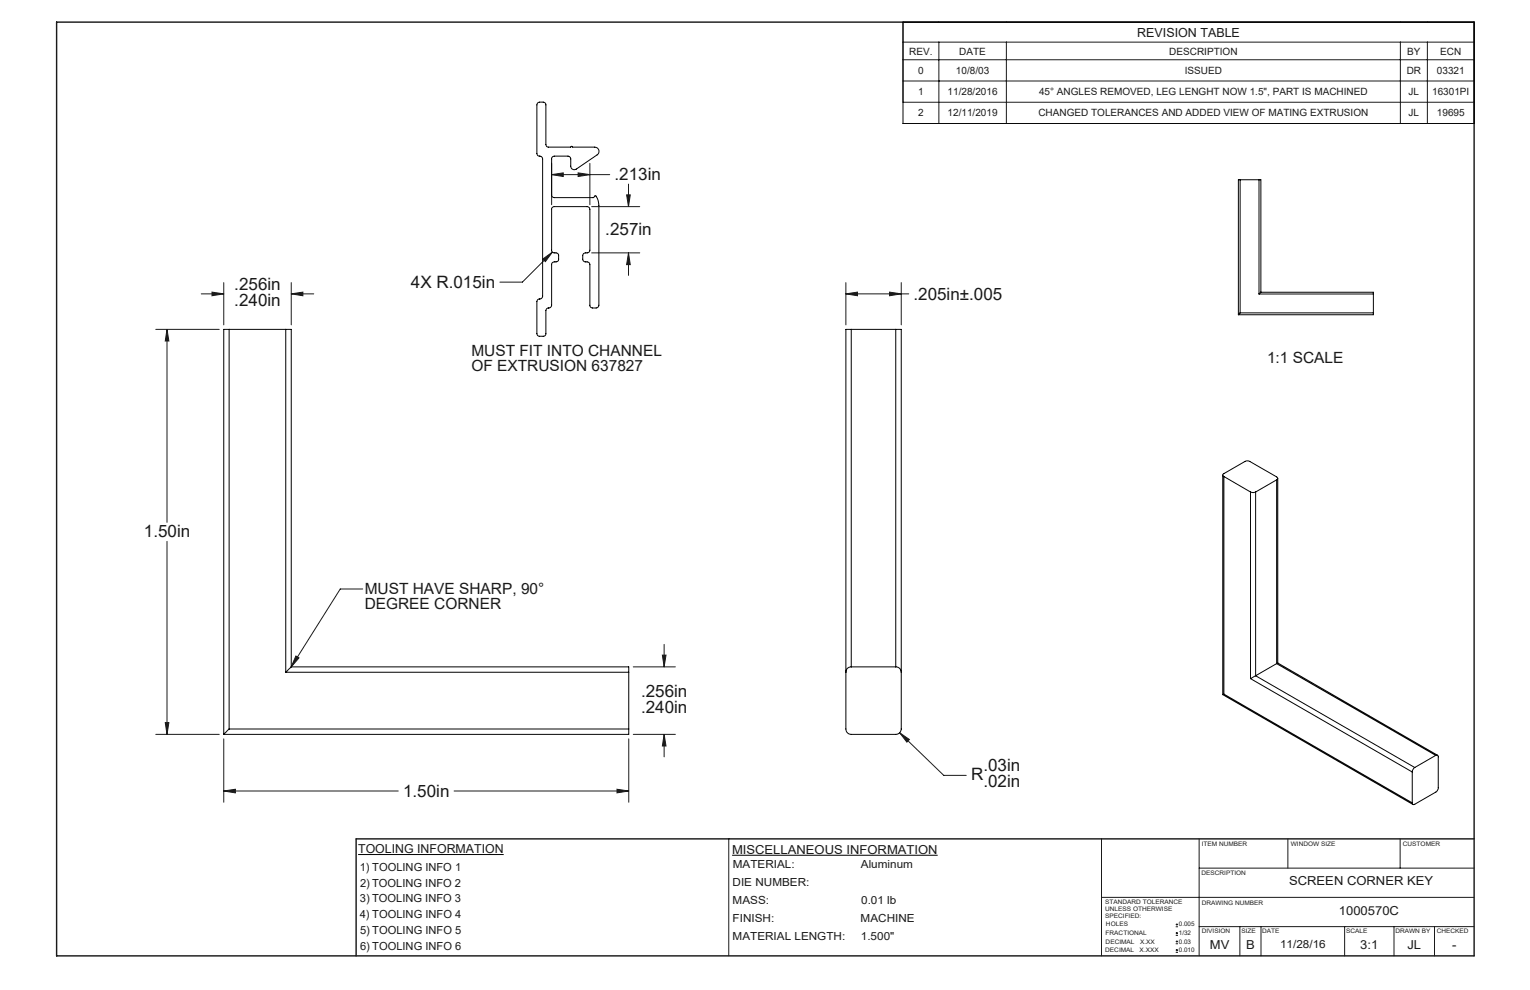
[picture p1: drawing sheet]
<svg xmlns="http://www.w3.org/2000/svg" width="432mm" height="279mm" viewBox="0 0 432 279" stroke-linecap="round" stroke-linejoin="round" font-family="sans-serif">
<g fill="none" stroke="#191924" stroke-width=".28">
<path d="M254.8 11.9h161.2M254.8 16.9h161.2M254.8 6.2h161.2v22.7h-161.2zM265 11.9v23M284 11.9v23M395.2 11.9v23M402.8 11.9v23M254.8 22.9h161.2M416 28.9v6h-161.2M155.7 46.1v11.7M155.7 49.3h16.4M155.7 49.3l3.3-.5v1z"/>
<path d="M163.2 48.8l3.3 .5-3.3 .5zM166.5 46.1v11.7M167 58.3h13.6M176.8 55h1.1l-.5 3.3zM177.4 52v6.3M63.1 79.8v11.9M82.2 79.8v11.9M153.2 73.1l2.7-1.9-2 2.6zM155.9 71.2l-8.5 8.4h-6.3M167 71.4h13.6M177.4 71.4v6.3M177.4 71.4l.5 3.3h-1.1z"/>
<path d="M238.7 79.8v11.9M254.4 79.8v11.9M44 93h17.9M47.1 93v54.4M47.1 93l.6 3.2h-1.1zM56.8 82.9h6.3M59.8 82.4l3.3 .5-3.3 .6zM82.2 82.9h6.3M82.2 82.9l3.3-.5v1.1zM238.7 82.9l3.3-.5v1.1zM238.7 82.9h17.8M251 82.4l3.4 .5-3.4 .6z"/>
<path d="M47.1 152.8v54.5M102.4 166.2h-6.4l-13.8 22M83.5 185.1l.9 .6-2.2 2.5zM178.7 188.2h11.9M186.9 184.9h1.1l-.6 3.3zM187.4 181.9v6.3M44 207.3h17.9M46.6 203.9h1.1l-.6 3.4zM63.1 208.5v17.9M177.4 208.5v17.9M178.7 207.3h11.9M187.4 207.3v6.3"/>
<path d="M187.4 207.3l.6 3.2h-1.1zM253.9 206.8l12.4 12h6.4M253.9 206.8l2.7 1.9-.7 .7zM63.1 223.2h49.3M63.1 223.2l3.3-.5v1.1zM128.2 223.2h49.2M174.1 222.7l3.3 .5-3.3 .6zM205.7 236.7v33.1M310.9 236.7v33.1M338.4 236.7v33.1M363.5 236.7v8.3M395.1 236.7v8.3"/>
<path d="M310.9 253.3h105.1M338.4 245h77.6M338.4 261.5h77.6M349.9 261.5v8.3M355.9 261.5v8.3M379.5 261.5v8.3M393.4 261.5v8.3M404.8 261.5v8.3"/>
</g>
<path d="M16 6.2h400v263.6h-400zM100.5 236.7h210.4M100.5 236.7v33.1M310.9 236.7h105.1" fill="none" stroke="#191924" stroke-width=".41"/>
<path d="M254.8 6.2h161.2v28.7h-161.2z" fill="none" stroke="#000" stroke-width=".28"/>
<g fill="#191924">
<path d="M83.5 185.1l.9 .6-2.2 2.5z"/>
<path d="M47.1 93l.6 3.2h-1.1zM46.6 203.9h1.1l-.6 3.4zM63.1 223.2l3.3-.5v1.1zM174.1 222.7l3.3 .5-3.3 .6zM59.8 82.4l3.3 .5-3.3 .6zM82.2 82.9l3.3-.5v1.1zM186.9 184.9h1.1l-.6 3.3zM187.4 207.3l.6 3.2h-1.1zM251 82.4l3.4 .5-3.4 .6zM238.7 82.9l3.3-.5v1.1zM253.9 206.8l2 2.6 .7-.7zM155.7 49.3l3.3-.5v1zM163.2 48.8l3.3 .5-3.3 .5zM176.8 55h1.1l-.5 3.3zM177.4 71.4l.5 3.3h-1.1zM153.2 73.1l.7 .7 2-2.6z"/>
</g>
<g fill="none" stroke="#000" stroke-width=".28">
<path d="M151.7 29.1l.6-.3h1a.78 .78 0 0 1 .8 .8v11.2a.73 .73 0 0 0 .7 .7h6.3a.27 .27 0 0 1 .2-.2 .27 .27 0 0 1 .3 .2h6.3a1.19 1.19 0 0 1 1.1 .9 1.19 1.19 0 0 1-.5 1.3l-5.9 4a1.01 1.01 0 0 1-1.5-.8v-2.1l-.4-.6-4.3-.1a.78 .78 0 0 0-.7 .7v10.2a.73 .73 0 0 0 .7 .8h11.1l.5-.6 .7 1.1 .3 1.7v28.1l-.5 .8h-1.3a.78 .78 0 0 1-.7-.8v-11.4a.78 .78 0 0 0-.8-.8 1 1 0 0 1-1.2-.6v-1.2a.86 .86 0 0 1 1.2-.7 .78 .78 0 0 0 .8-.8v-11.5a.78 .78 0 0 0-.8-.8h-9.3a.72 .72 0 0 0-.7 .8v11.5a.72 .72 0 0 0 .7 .8h.5a.73 .73 0 0 1 .8 .7v1.1a.72 .72 0 0 1-.8 .7h-.5a.73 .73 0 0 0-.7 .8v11.4l-.4 .7-.5 .1a.73 .73 0 0 0-.7 .8v6.5a.72 .72 0 0 1-.8 .7h-1a.73 .73 0 0 1-.8-.7v-9.1a1.1 1.1 0 0 1 1.3-.9l.3-.6v-38.8l-.3-.6-.5-.1a.73 .73 0 0 1-.8-.8v-13.7zM350 50.7h-.5v38.1M350 50.7v37.6M350 50.7h5.3M355.3 50.7h.5v31.8M355.3 50.7v32.3M64.7 93h-1.6v114.3M64.7 93v112.7M64.7 93h15.9M80.6 93h1.6v95.2M80.6 93v96.7M240.2 93h-1.5v112.7a1.51 1.51 0 0 0 1.5 1.6h12.6a1.57 1.57 0 0 0 1.6-1.6v-112.7h-1.6"/>
<path d="M240.2 93h12.6M240.2 93v95.2M252.8 93v95.2M350 88.3l-.5 .5M350 88.3h37.6M355.3 83h32.3M355.8 82.5l-.5 .5M355.8 82.5h31.8v.5M387.6 88.3v.5h-38.1M387.6 83v5.3M345.1 134.1v61.9M345.4 134.5a.42 .42 0 0 1-.3-.4 .42 .42 0 0 1 .3-.4l5.9-3.5 .9-.1 8.1 4.5a.44 .44 0 0 1 .3 .4 .44 .44 0 0 1-.3 .4"/>
<path d="M345.4 134.5v61.4M345.4 134.5l7.5 4.4M352.9 138.9l.8 .1 .7-.1M352.9 138.9v52.6M354.4 138.9v51.8M360.3 135.4l-5.9 3.5M360.3 135.4v51.9M360.6 135v52.1M80.6 189.7h96.8M82.2 188.2l-1.6 1.5M82.2 188.2h95.2v1.5M177.4 189.7v16"/>
<path d="M240.2 188.2a1.45 1.45 0 0 0-1.5 1.5M240.2 188.2h12.6M252.8 188.2a1.51 1.51 0 0 1 1.6 1.5M345.1 196l53.7 31M345.4 195.9l-.3 .1M345.4 195.9l53.2 30.7M352.9 191.5l45.7 26.4M354.4 190.7l-1.5 .8M354.4 190.7l44.9 25.9M360.3 187.3l-5.9 3.4M360.3 187.3l44.9 25.9M360.6 187.1l-.3 .2"/>
<path d="M360.6 187.1l45.1 26M64.7 205.7l-1.6 1.6M64.7 205.7h112.7M177.4 205.7v1.6h-114.3M398.6 217.9v8.7M399.3 216.6l-.6 .7-.1 .6M405.2 213.2a.44 .44 0 0 1 .5 0 .44 .44 0 0 1 .2 .4l-.1 9.2-.5 .7-6 3.5a.42 .42 0 0 1-.5 0 .42 .42 0 0 1-.2-.4M405.2 213.2l-5.9 3.4M101.1 241.2h41.1M206.6 241.4h58"/>
</g>
<path d="M331.8 266.3h.7M331.8 265.7h.7M331.8 268.8h.7M331.8 268.1h.7M331.8 264h.7M331.8 263.3h.7M331.8 261.5h.7M331.8 260.9h.7M332.1 260.6v.6M332.1 263v.7M332.1 265.4v.6M332.1 267.8v.7" fill="none" stroke="#191924" stroke-width=".28"/>
<g font-size="4.8" fill="#191924">
<text x="173.4" y="50.9">.213in</text>
<text x="170.8" y="66.4">.257in</text>
<text x="66.1" y="81.9">.256in</text>
<text x="116" y="81.2">4X R.015in</text>
<text x="66.1" y="86.4">.240in</text>
<text x="257.8" y="84.5">.205in±.005</text>
<text x="40.6" y="151.7">1.50in</text>
<text x="180.9" y="196.6">.256in</text>
<text x="180.9" y="201.1">.240in</text>
<text x="274.1" y="220.2">R</text>
<text x="277.5" y="217.7">.03in</text>
<text x="113.8" y="224.8">1.50in</text>
<text x="277.5" y="222.2">.02in</text>
</g>
<g font-size="4.4" fill="#191924">
<text x="133" y="100.4">MUST FIT INTO CHANNEL</text>
<text x="133" y="104.6">OF EXTRUSION 637827</text>
<text x="357.6" y="102.4">1:1 SCALE</text>
<text x="102.9" y="167.8">MUST HAVE SHARP, 90°</text>
<text x="102.9" y="171.9">DEGREE CORNER</text>
</g>
<g font-size="3.5" fill="#191924">
<text x="320.9" y="10.4">REVISION TABLE</text>
<text x="101.1" y="240.8">TOOLING INFORMATION</text>
<text x="206.6" y="241">MISCELLANEOUS INFORMATION</text>
<text x="363.8" y="249.9">SCREEN CORNER KEY</text>
<text x="377.9" y="258.2">1000570C</text>
<text x="341.4" y="267.7">MV</text>
<text x="351.7" y="267.7">B</text>
<text x="383.9" y="267.7">3:1</text>
<text x="397.2" y="267.7">JL</text>
<text x="409.8" y="267.7">-</text>
</g>
<g font-size="3.1" fill="#191924">
<text x="101.5" y="245.8">1) TOOLING INFO 1</text>
<text x="206.8" y="245.1">MATERIAL:</text>
<text x="243" y="245.1">Aluminum</text>
<text x="101.6" y="250.2">2) TOOLING INFO 2</text>
<text x="206.8" y="250.2">DIE NUMBER:</text>
<text x="101.6" y="254.7">3) TOOLING INFO 3</text>
<text x="206.8" y="255.2">MASS:</text>
<text x="243" y="255.2">0.01 lb</text>
<text x="101.5" y="259.1">4) TOOLING INFO 4</text>
<text x="101.6" y="263.6">5) TOOLING INFO 5</text>
<text x="206.8" y="260.3">FINISH:</text>
<text x="242.9" y="260.3">MACHINE</text>
<text x="101.6" y="268">6) TOOLING INFO 6</text>
<text x="206.8" y="265.4">MATERIAL LENGTH:</text>
<text x="243" y="265.4">1.500&quot;</text>
<text x="361.3" y="267.6">11/28/16</text>
</g>
<g font-size="2.8" fill="#191924">
<text x="256.6" y="15.4">REV.</text>
<text x="270.7" y="15.4">DATE</text>
<text x="330" y="15.4">DESCRIPTION</text>
<text x="397.2" y="15.4">BY</text>
<text x="406.5" y="15.4">ECN</text>
<text x="259.1" y="20.9">0</text>
<text x="269.8" y="20.9">10/8/03</text>
<text x="334.4" y="20.9">ISSUED</text>
<text x="397" y="20.9">DR</text>
<text x="405.5" y="20.9">03321</text>
<text x="259.1" y="26.9">1</text>
<text x="267.4" y="26.9">11/28/2016</text>
<text x="293.2" y="26.9">45° ANGLES REMOVED, LEG LENGHT NOW 1.5&quot;, PART IS MACHINED</text>
<text x="397.5" y="26.9">JL</text>
<text x="404.2" y="26.9">16301PI</text>
<text x="259.1" y="32.9">2</text>
<text x="267.4" y="32.9">12/11/2019</text>
<text x="293.1" y="32.9">CHANGED TOLERANCES AND ADDED VIEW OF MATING EXTRUSION</text>
<text x="397.5" y="32.9">JL</text>
<text x="405.5" y="32.9">19695</text>
</g>
<g font-size="1.8" fill="#191924">
<text x="332.7" y="263.9">1/32</text>
<text x="332.7" y="261.5">0.005</text>
<text x="332.7" y="266.3">0.03</text>
<text x="332.7" y="268.7">0.010</text>
</g>
<g font-size="1.7" fill="#191924">
<text x="339.1" y="238.7">ITEM NUMBER</text>
<text x="364.3" y="238.7">WINDOW SIZE</text>
<text x="395.9" y="238.7">CUSTOMER</text>
<text x="339.1" y="247.1">DESCRIPTION</text>
<text x="311.9" y="255.2">STANDARD TOLERANCE</text>
<text x="311.9" y="257.2">UNLESS OTHERWISE</text>
<text x="339.1" y="255.3">DRAWING NUMBER</text>
<text x="311.9" y="259.2">SPECIFIED:</text>
<text x="312" y="263.9">FRACTIONAL</text>
<text x="312.1" y="261.5">HOLES</text>
<text x="339.1" y="263.3">DIVISION</text>
<text x="350.4" y="263.3">SIZE</text>
<text x="356.2" y="263.3">DATE</text>
<text x="379.9" y="263.3">SCALE</text>
<text x="393.8" y="263.3">DRAWN BY</text>
<text x="405.5" y="263.3">CHECKED</text>
<text x="311.9" y="268.7">DECIMAL</text>
<text x="312" y="266.3">DECIMAL</text>
<text x="321.6" y="268.7">X.XXX</text>
<text x="321.7" y="266.3">X.XX</text>
</g>
</svg>
